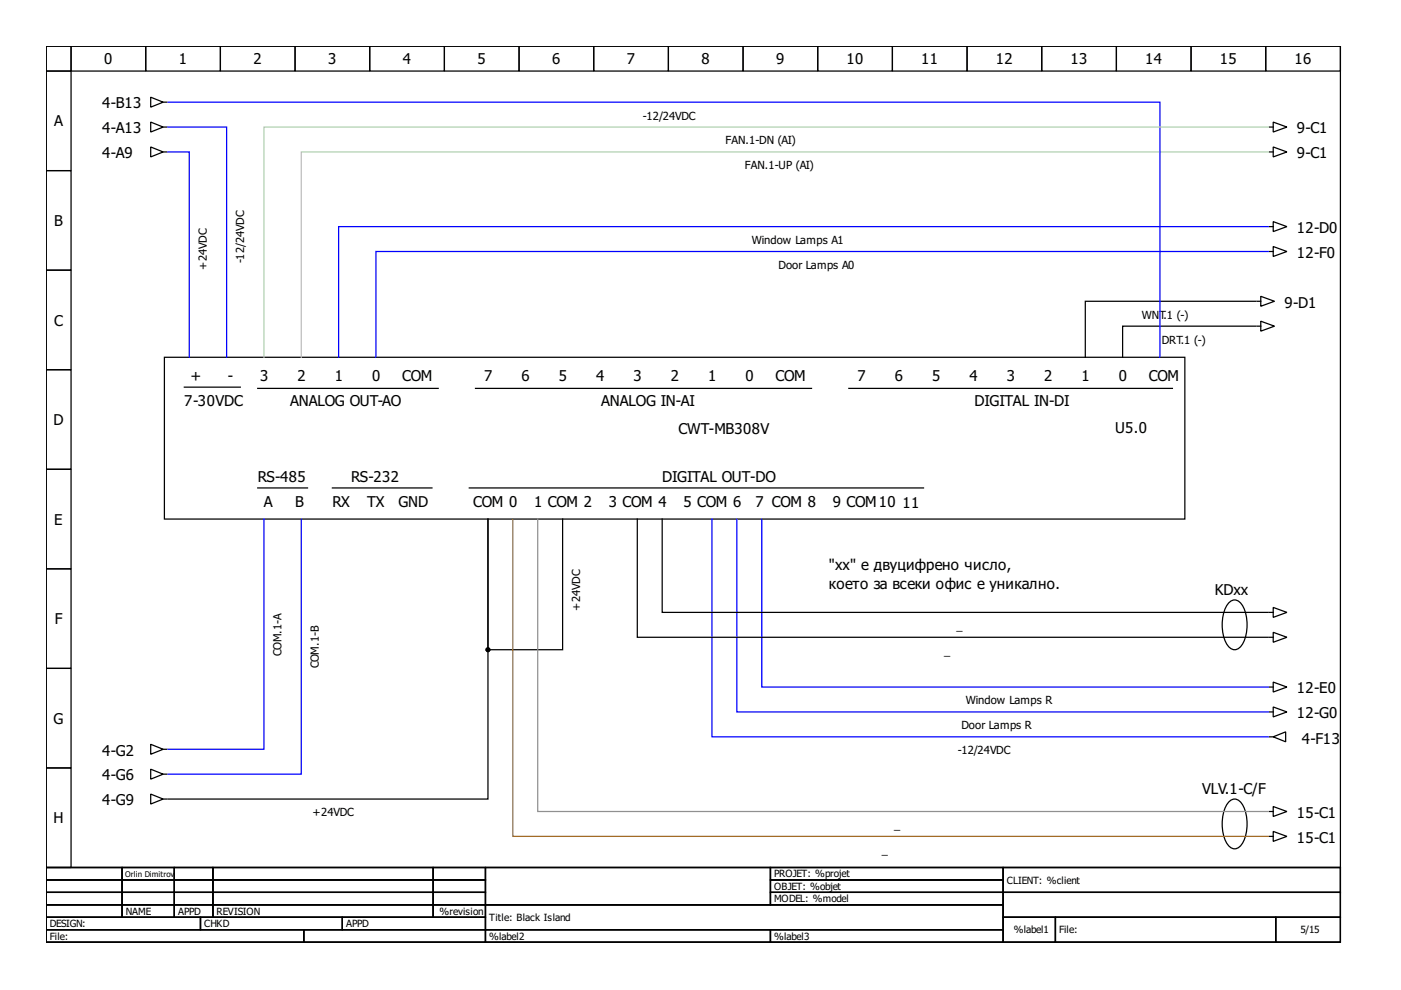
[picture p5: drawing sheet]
<svg xmlns="http://www.w3.org/2000/svg" width="297mm" height="210mm" viewBox="0 0 297 210" stroke-linecap="round" stroke-linejoin="round" font-family="sans-serif">
<g fill="none" stroke="#000" stroke-width=".26">
<path d="M9.8 9.8h274.4v174.1h-274.4zM9.8 9.8h5.3v5.3h-5.3zM9.8 15.1h5.3v21.1h-5.3zM15.1 9.8h15.8v5.3h-15.8zM30.9 9.8h15.8v5.3h-15.8zM46.7 9.8h15.9v5.3h-15.9zM62.6 9.8h15.8v5.3h-15.8zM78.4 9.8h15.8v5.3h-15.8zM94.2 9.8h15.9v5.3h-15.9zM110.1 9.8h15.8v5.3h-15.8zM125.9 9.8h15.8v5.3h-15.8zM141.7 9.8h15.8v5.3h-15.8z"/>
<path d="M157.5 9.8h15.9v5.3h-15.9zM173.4 9.8h15.8v5.3h-15.8zM189.2 9.8h15.8v5.3h-15.8zM205 9.8h15.9v5.3h-15.9zM220.9 9.8h15.8v5.3h-15.8zM236.7 9.8h15.8v5.3h-15.8zM252.5 9.8h15.9v5.3h-15.9zM268.4 9.8h15.8v5.3h-15.8zM9.8 36.2h5.3v21.1h-5.3zM32 31.2l2.6 1-2.6 1.1zM32 20.6l2.6 1.1-2.6 1zM32 25.9l2.6 1-2.6 1.1z"/>
<path d="M34.6 32.2h.8M34.6 21.7h.8M34.6 26.9h.8M269.2 32.2h.7M269.2 26.9h.7M269.9 31.2l2.9 1-2.9 1.1zM269.9 25.9l2.9 1-2.9 1.1zM9.8 57.3h5.3v21.1h-5.3zM269.2 53.3h.7M269.2 48h.7M269.9 52.3l2.9 1-2.9 1.1zM269.9 47l2.9 1-2.9 1.1z"/>
<path d="M9.8 78.4h5.3v21.1h-5.3zM34.9 75.8h216.3v34.3h-216.3zM266.3 63.9h-36.2v11.9M266.3 69.2h-28.3v6.6M266.5 69.2h.8M266.5 63.9h.8M267.3 68.1l2.9 1.1-2.9 1zM267.3 62.8l2.9 1.1-2.9 1zM9.8 99.5h5.3v21.1h-5.3zM39.1 82.1h11.9M54.6 82.3h38.3M100.8 82.3h71.3"/>
<path d="M180 82.3h68.6M54.6 103.5h10.6M70.5 103.5h21.1M99.5 103.5h96.3M119.3 110.1v27.7h-15.8v-27.7v59.3h-67.9M135.1 110.1v25h133.8M140.4 110.1v19.7h128.5M9.8 120.6h5.3v21.1h-5.3zM260.7 127.6a1.59 1.59 0 0 1 2.5 .5 8.8 8.8 0 0 1 0 8.8 1.66 1.66 0 0 1-2.9 0 8.8 8.8 0 0 1 0-8.8zM269.2 135.1h.7M269.2 129.8h.7M269.9 134.1l2.9 1-2.9 1.1z"/>
<path d="M269.9 128.8l2.9 1-2.9 1.1zM9.8 141.7h5.3v21.1h-5.3zM32 157.8l2.6 1.1-2.6 1zM34.6 158.9h.8M269.2 156.2h.7M269.2 145.7h.7M269.2 150.9h.7M269.9 156.2l2.7-1v2.1zM269.9 144.6l2.9 1.1-2.9 1zM269.9 149.9l2.9 1-2.9 1.1zM9.8 162.8h5.3v21.1h-5.3zM32 163.1l2.6 1-2.6 1.1z"/>
<path d="M32 168.4l2.6 1-2.6 1.1zM34.6 164.1h.8M34.6 169.4h.8M260.7 169.8a1.59 1.59 0 0 1 2.5 .5 8.8 8.8 0 0 1 0 8.8 1.66 1.66 0 0 1-2.9 0 8.8 8.8 0 0 1 0-8.8zM269.2 177.3h.7M269.2 172.1h.7M269.9 176.3l2.9 1-2.9 1.1zM269.9 171l2.9 1.1-2.9 1zM9.8 183.9h274.4v15.9h-274.4zM9.8 183.9h16.1v2.7h-16.1zM9.8 186.6h16.1v2.6h-16.1zM9.8 189.2h16.1v2.6h-16.1z"/>
<path d="M9.8 191.8h16.1v2.7h-16.1zM9.8 194.5h32.7v2.6h-32.7zM9.8 197.1h54.6v2.7h-54.6zM25.9 183.9h11.1v2.7h-11.1zM25.9 186.6h11.1v2.6h-11.1zM25.9 189.2h11.1v2.6h-11.1zM25.9 191.8h11.1v2.7h-11.1zM37 183.9h8.1v2.7h-8.1zM37 186.6h8.1v2.6h-8.1zM37 189.2h8.1v2.6h-8.1zM37 191.8h8.1v2.7h-8.1zM42.5 194.5h30.1v2.6h-30.1z"/>
<path d="M45.1 183.9h46.7v2.7h-46.7zM45.1 186.6h46.7v2.6h-46.7zM45.1 189.2h46.7v2.6h-46.7zM45.1 191.8h46.7v2.7h-46.7zM64.4 197.1h38.5v2.7h-38.5zM72.6 194.5h30.3v2.6h-30.3zM91.8 183.9h11.1v2.7h-11.1zM91.8 186.6h11.1v2.6h-11.1zM91.8 189.2h11.1v2.6h-11.1zM91.8 191.8h11.1v2.7h-11.1zM102.9 183.9h60.4v7.9h-60.4zM102.9 191.8h109.8v5.3h-109.8z"/>
<path d="M102.9 197.1h60.4v2.7h-60.4zM163.3 183.9h49.4v2.7h-49.4zM163.3 186.6h49.4v2.6h-49.4zM163.3 189.2h49.4v2.6h-49.4zM163.3 197.1h49.4v2.7h-49.4zM212.7 183.9h71.5v5.3h-71.5zM212.7 189.2h71.5v5.3h-71.5zM212.7 194.5h11.1v5.3h-11.1zM223.8 194.5h46.7v5.3h-46.7zM270.5 194.5h13.7v5.3h-13.7z"/>
</g>
<path d="M268.9 32.2h-205v43.6M268.9 26.9h-212.9v48.9" fill="none" stroke="#b1d1b1" stroke-width=".26"/>
<path d="M35.6 32.2h4.5v43.6M35.6 21.7h210.3v54.1M35.6 26.9h12.4v48.9M268.9 48h-197.1v27.8M268.9 53.3h-189.2v22.5M56 110.1v48.8h-20.4M63.9 110.1v54h-28.3M150.9 110.1v46.1h118M156.2 110.1v40.8h112.7M161.5 110.1v35.6h107.4" fill="none" stroke="#00f" stroke-width=".26"/>
<circle cx="103.5" cy="137.8" r=".4" fill="#000" stroke="#000" stroke-width=".26"/>
<path d="M108.7 110.1v67.2h160.2" fill="none" stroke="#aa6b1d" stroke-width=".26"/>
<path d="M114 110.1v62h154.9" fill="none" stroke="#909090" stroke-width=".26"/>
<g font-size="3.2">
<text x="22.1" y="13.6">0</text>
<text x="37.9" y="13.6">1</text>
<text x="53.7" y="13.6">2</text>
<text x="69.6" y="13.6">3</text>
<text x="85.4" y="13.6">4</text>
<text x="101.2" y="13.6">5</text>
<text x="117" y="13.6">6</text>
<text x="132.9" y="13.6">7</text>
<text x="148.7" y="13.6">8</text>
<text x="164.5" y="13.6">9</text>
<text x="179.4" y="13.6">10</text>
<text x="195.3" y="13.6">11</text>
<text x="211.1" y="13.6">12</text>
<text x="226.9" y="13.6">13</text>
<text x="242.8" y="13.6">14</text>
<text x="258.6" y="13.6">15</text>
<text x="274.4" y="13.6">16</text>
<text x="21.7" y="23">4-B13</text>
<text x="11.5" y="26.8">A</text>
<text x="21.7" y="28.3">4-A13</text>
<text x="275" y="28.3">9-C1</text>
<text x="21.7" y="33.5">4-A9</text>
<text x="275" y="33.5">9-C1</text>
<text x="11.5" y="47.9">B</text>
<text x="275" y="49.4">12-D0</text>
<text x="275" y="54.6">12-F0</text>
<text x="272.3" y="65.2">9-D1</text>
<text x="11.5" y="69">C</text>
<text x="40.4" y="80.8">+</text>
<text x="48.3" y="80.8">-</text>
<text x="55.2" y="80.8">3</text>
<text x="63.1" y="80.8">2</text>
<text x="71" y="80.8">1</text>
<text x="78.9" y="80.8">0</text>
<text x="85.3" y="80.8">COM</text>
<text x="102.7" y="80.8">7</text>
<text x="110.6" y="80.8">6</text>
<text x="118.5" y="80.8">5</text>
<text x="126.4" y="80.8">4</text>
<text x="134.3" y="80.8">3</text>
<text x="142.2" y="80.8">2</text>
<text x="150.2" y="80.8">1</text>
<text x="158.1" y="80.8">0</text>
<text x="164.4" y="80.8">COM</text>
<text x="181.8" y="80.8">7</text>
<text x="189.7" y="80.8">6</text>
<text x="197.7" y="80.8">5</text>
<text x="205.6" y="80.8">4</text>
<text x="213.5" y="80.8">3</text>
<text x="221.4" y="80.8">2</text>
<text x="229.3" y="80.8">1</text>
<text x="237.2" y="80.8">0</text>
<text x="243.6" y="80.8">COM</text>
<text x="39.1" y="86">7-30VDC</text>
<text x="61.5" y="86">ANALOG OUT-AO</text>
<text x="127.5" y="86">ANALOG IN-AI</text>
<text x="206.6" y="86">DIGITAL IN-DI</text>
<text x="11.4" y="90.1">D</text>
<text x="143.8" y="92.1">CWT-MB308V</text>
<text x="236.4" y="91.8">U5.0</text>
<text x="54.6" y="102.1">RS-485</text>
<text x="56" y="107.4">A</text>
<text x="62.6" y="107.4">B</text>
<text x="70.5" y="107.4">RX</text>
<text x="74.4" y="102.1">RS-232</text>
<text x="77.9" y="107.4">TX</text>
<text x="84.5" y="107.4">GND</text>
<text x="100.3" y="107.4">COM 0</text>
<text x="113.2" y="107.4">1 COM 2</text>
<text x="129" y="107.4">3 COM 4</text>
<text x="140.4" y="102.1">DIGITAL OUT-DO</text>
<text x="144.9" y="107.4">5 COM 6</text>
<text x="160.2" y="107.4">7 COM 8</text>
<text x="176.5" y="107.4">9 COM10</text>
<text x="191.3" y="107.7">11</text>
<text x="11.5" y="111.2">E</text>
<text x="175.8" y="120.9">&quot;xx&quot; е двуцифрено число,</text>
<text x="175.8" y="124.8">което за всеки офис е уникално.</text>
<text x="257.5" y="126.1">KDxx</text>
<text x="11.6" y="132.3">F</text>
<text x="275" y="147">12-E0</text>
<text x="11.4" y="153.5">G</text>
<text x="275" y="152.3">12-G0</text>
<text x="21.7" y="160.2">4-G2</text>
<text x="276" y="157.8">4-F13</text>
<text x="21.7" y="165.5">4-G6</text>
<text x="21.7" y="170.7">4-G9</text>
<text x="254.9" y="168.4">VLV.1-C/F</text>
<text x="275" y="173.4">15-C1</text>
<text x="11.4" y="174.6">H</text>
<text x="275" y="178.7">15-C1</text>
</g>
<g font-size="2.4">
<text x="136.3" y="25.4">-12/24VDC</text>
<text x="153.9" y="30.6">FAN.1-DN (AI)</text>
<text x="157.9" y="35.9">FAN.1-UP (AI)</text>
<text x="159.4" y="51.7">Window Lamps A1</text>
<text x="43.8" y="57.3" transform="rotate(-90 43.8 57.3)">+24VDC</text>
<text x="51.7" y="55.8" transform="rotate(-90 51.7 55.8)">-12/24VDC</text>
<text x="165.1" y="57">Door Lamps A0</text>
<text x="242.1" y="67.6">WNT.1 (-)</text>
<text x="246.3" y="72.8">DRT.1 (-)</text>
<text x="123" y="129.6" transform="rotate(-90 123 129.6)">+24VDC</text>
<text x="202.8" y="133.5">_</text>
<text x="59.7" y="139.1" transform="rotate(-90 59.7 139.1)">COM.1-A</text>
<text x="67.6" y="141.7" transform="rotate(-90 67.6 141.7)">COM.1-B</text>
<text x="200.2" y="138.8">_</text>
<text x="204.8" y="149.4">Window Lamps R</text>
<text x="203.9" y="154.6">Door Lamps R</text>
<text x="203.1" y="159.9">-12/24VDC</text>
<text x="66.3" y="173.1">+24VDC</text>
<text x="189.6" y="175.8">_</text>
<text x="187" y="181">_</text>
</g>
<g font-size="2.1">
<text x="164.1" y="186">PROJET: %projet</text>
<text x="164.1" y="188.7">OBJET: %objet</text>
<text x="164.1" y="191.3">MODEL: %model</text>
<text x="213.5" y="187.4">CLIENT: %client</text>
<text x="10.6" y="196.6">DESIGN:</text>
<text x="26.7" y="194">NAME</text>
<text x="37.8" y="194">APPD</text>
<text x="43.3" y="196.6">CHKD</text>
<text x="45.9" y="194">REVISION</text>
<text x="73.4" y="196.6">APPD</text>
<text x="93.2" y="194">%revision</text>
<text x="103.7" y="195.3">Title: Black Island</text>
<text x="214.9" y="197.9">%label1</text>
<text x="224.6" y="197.9">File:</text>
<text x="275.7" y="197.9">5/15</text>
<text x="10.6" y="199.2">File:</text>
<text x="103.7" y="199.2">%label2</text>
<text x="164.1" y="199.2">%label3</text>
</g>
<text font-size="1.7" x="26.5" y="185.9">Orlin Dimitrov</text>
</svg>
